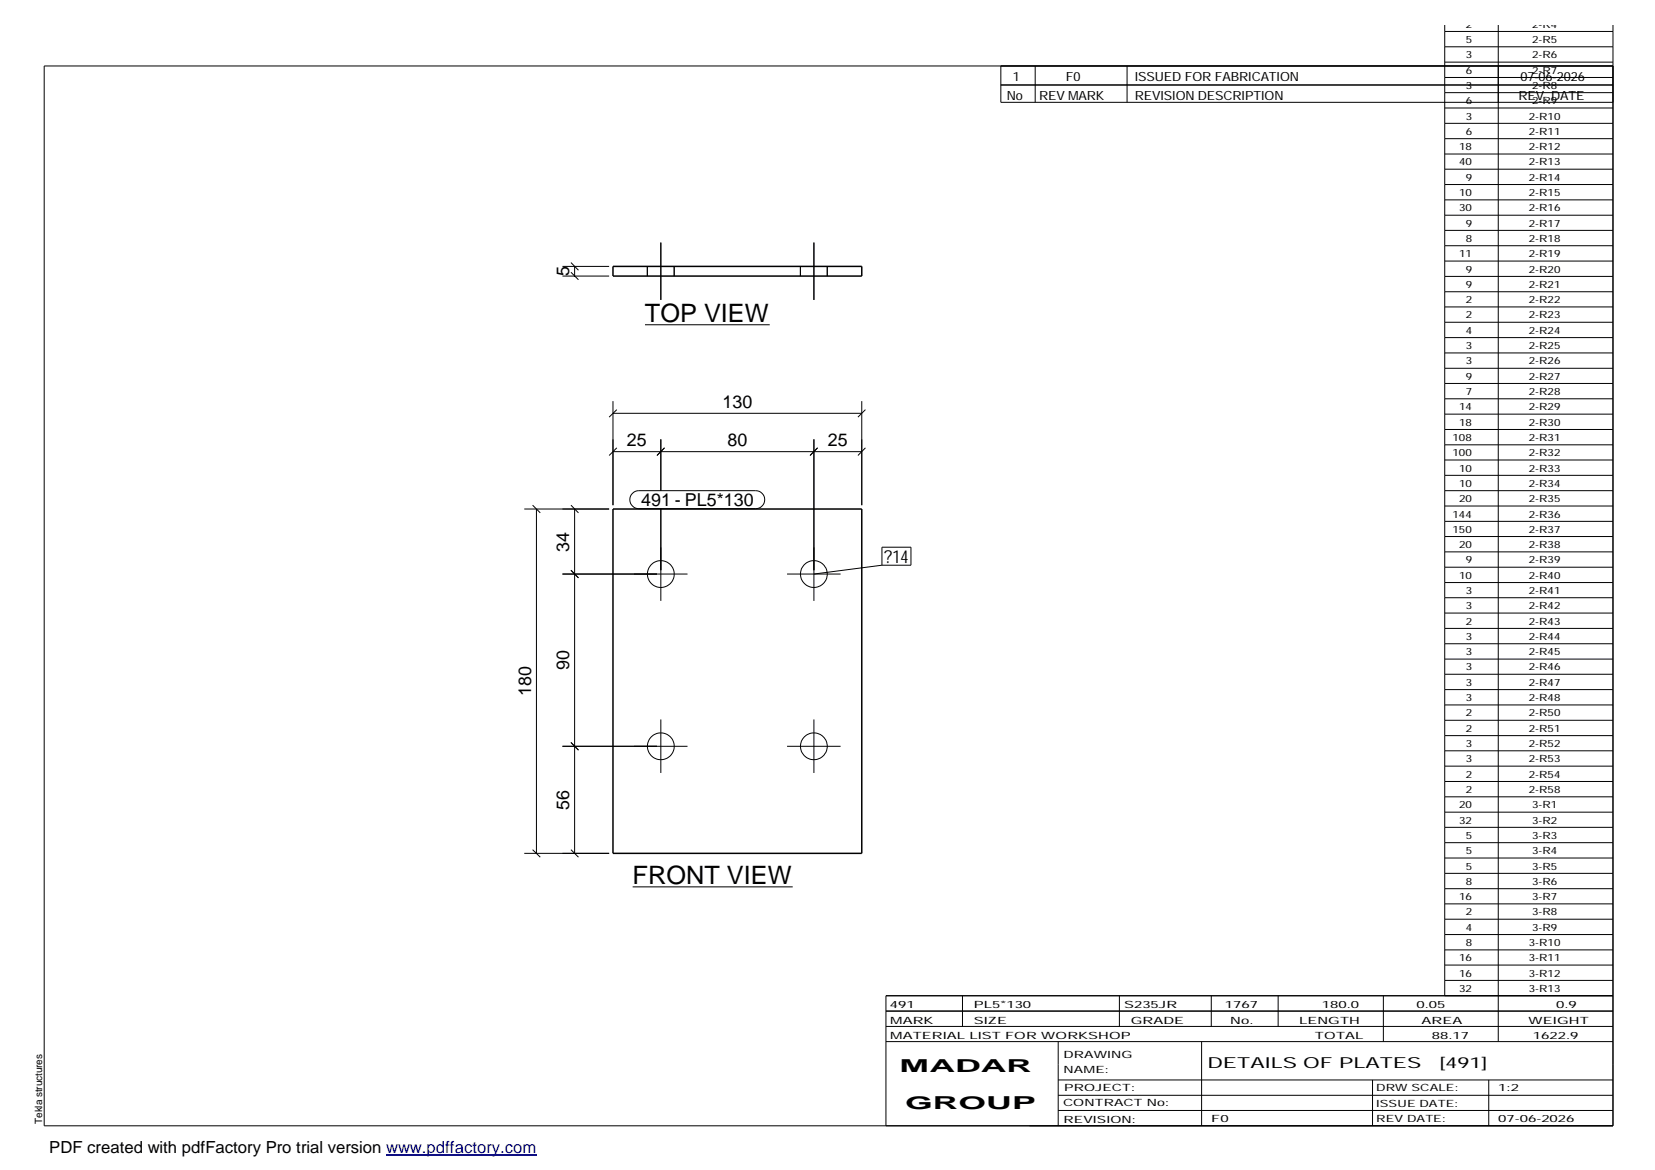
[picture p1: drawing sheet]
<svg xmlns="http://www.w3.org/2000/svg" width="420mm" height="297mm" viewBox="0 0 420 297" stroke-linecap="round" stroke-linejoin="round" font-family="sans-serif">
<g fill="none" stroke="#000" stroke-width=".25">
<path d="M254.1 16.7v9.3h155.4M262.8 16.7v9.3M286.1 16.7v9.3M366.8 8h42.7M366.8 6.3v246.5M366.8 11.9h42.7M366.8 15.8h42.7M366.8 19.7h42.7M380.4 6.3v258.1M409.5 6.3v279.5h-398.3v-269.1h398.3M254.1 21.6h155.4M366.8 23.5h42.7"/>
<path d="M366.8 27.4h42.7M366.8 31.3h42.7M366.8 35.2h42.7M366.8 39.1h42.7M366.8 43h42.7M366.8 46.8h42.7M366.8 50.7h42.7M366.8 54.6h42.7M366.8 58.5h42.7M142.8 70.1h11.8M142.8 67.6h11.8M144.9 69.1l2 1.9"/>
<path d="M144.9 66.7l2 1.9M145.9 67.6v2.5M164.3 67.6v2.5M167.8 61.6v14.5M171.2 67.6v2.5M203.2 67.6v2.5M206.6 61.6v14.5M210 67.6v2.5M366.8 62.4h42.7M366.8 66.3h42.7M366.8 70.2h42.7M366.8 74.1h42.7"/>
<path d="M366.8 77.9h42.7M163.7 82.5h31.7M366.8 81.8h42.7M366.8 85.7h42.7M366.8 89.6h42.7M366.8 93.5h42.7M366.8 97.4h42.7M155.6 104.9h63.2M155.6 101.8v26.5M155.6 114.7h63.2M156.6 104l-2 1.9M156.6 113.7l-2 1.9"/>
<path d="M167.8 111.5v13.1M168.7 113.7l-1.9 1.9M206.6 111.5v41.1M207.6 113.7l-1.9 1.9M218.8 101.8v26.5M219.7 104l-1.9 1.9M219.7 113.7l-1.9 1.9M366.8 101.2h42.7M366.8 105.1h42.7M366.8 109h42.7M366.8 112.9h42.7M366.8 116.8h42.7"/>
<path d="M133.1 129.2h21.5M135.2 128.3l2 1.9M136.2 129.2v87.4M144.9 128.3l2 1.9M145.9 129.2v87.4M160.6 125.3l.7-.6 .9-.1h29.7a2.29 2.29 0 0 1 2.2 2.3 2.29 2.29 0 0 1-2.2 2.2h-29.7a2.27 2.27 0 0 1-2.1-1.4 2.27 2.27 0 0 1 .5-2.4zM167.8 129.1v23.5M223.9 138.9h7.4v4.6h-7.4zM366.8 120.7h42.7M366.8 124.6h42.7M366.8 128.5h42.7M366.8 132.4h42.7"/>
<path d="M366.8 136.2h42.7M142.8 145.7h31.7M144.9 144.8l2 1.9M199.8 145.7h13.6M223.9 143.5l-17.3 2.2M366.8 140.1h42.7M366.8 144h42.7M366.8 147.9h42.7M366.8 151.8h42.7M366.8 155.6h42.7M366.8 159.5h42.7M366.8 163.4h42.7"/>
<path d="M366.8 167.3h42.7M366.8 171.2h42.7M366.8 175.1h42.7M366.8 179h42.7M142.8 189.5h31.7M144.9 188.5l2 1.9M167.8 182.7v13.5M199.8 189.5h13.6M206.6 182.7v13.5M366.8 182.9h42.7M366.8 186.8h42.7M366.8 190.6h42.7"/>
<path d="M366.8 194.5h42.7M366.8 198.4h42.7M133.1 216.6h21.5M135.2 215.7l2 1.9M144.9 215.7l2 1.9M366.8 202.3h42.7M366.8 206.2h42.7M366.8 210h42.7M366.8 213.9h42.7M366.8 217.8h42.7M160.6 225.2h40.7M366.8 221.7h42.7"/>
<path d="M366.8 225.6h42.7M366.8 229.5h42.7M366.8 233.4h42.7M366.8 237.3h42.7M224.9 256.7h184.6M244.3 252.8v7.8M284.2 252.8v7.8M307.5 252.8v7.8M324.5 252.8v7.8M351.2 252.8v11.6M366.8 241.2h42.7M366.8 245h42.7"/>
<path d="M366.8 248.9h42.7M409.5 252.8h-184.6v33M224.9 264.4h184.6M224.9 260.6h184.6M268.6 264.4v21.4M268.6 274.2h140.9M268.6 278.1h140.9M305.1 264.4v21.4M348.4 274.2v11.6M378 274.2v11.6M268.6 281.9h140.9"/>
<circle cx="167.8" cy="145.8" r="3.4"/>
<circle cx="206.6" cy="145.7" r="3.4"/>
<circle cx="167.8" cy="189.5" r="3.4"/>
<circle cx="206.6" cy="189.5" r="3.4"/>
</g>
<path d="M155.6 67.6h63.2v2.5h-63.2zM155.6 129.2h63.2v87.4h-63.2z" fill="none" stroke="#000" stroke-width=".38"/>
<path d="M98 293.3h38.2" fill="none" stroke="#00f" stroke-width=".3"/>
<g font-size="6.4">
<text x="163.7" y="81.7">TOP VIEW</text>
<text x="160.6" y="224.4">FRONT VIEW</text>
</g>
<g font-size="4.5">
<text x="144.5" y="70.1" transform="rotate(-90 144.5 70.1)">5</text>
<text x="183.4" y="103.5">130</text>
<text x="159.2" y="113.3">25</text>
<text x="184.7" y="113.3">80</text>
<text x="210.2" y="113.3">25</text>
<text x="162.8" y="128.6">491 - PL5*130</text>
<text x="144.5" y="140" transform="rotate(-90 144.5 140)">34</text>
<text x="224.5" y="142.9">?14</text>
<text x="144.5" y="170.1" transform="rotate(-90 144.5 170.1)">90</text>
<text x="134.8" y="176.7" transform="rotate(-90 134.8 176.7)">180</text>
<text x="144.5" y="205.6" transform="rotate(-90 144.5 205.6)">56</text>
<text x="228.4" y="272.3">MADAR</text>
<text x="229.8" y="281.6">GROUP</text>
</g>
<text font-size="4.2" x="12.5" y="292.7">PDF created with pdfFactory Pro trial version www.pdffactory.com</text>
<g font-size="3.9">
<text x="306.5" y="271.3">DETAILS OF PLATES</text>
<text x="365.4" y="271.3">[491]</text>
</g>
<g font-size="3.2">
<text x="257.1" y="20.5">1</text>
<text x="270.6" y="20.5">F0</text>
<text x="288.1" y="20.5">ISSUED FOR FABRICATION</text>
<text x="386" y="20.5">07-06-2026</text>
<text x="255.6" y="25.5">No</text>
<text x="263.8" y="25.5">REV MARK</text>
<text x="288.1" y="25.5">REVISION DESCRIPTION</text>
<text x="385.5" y="25.5">REV. DATE</text>
</g>
<g font-size="2.5">
<text x="372.1" y="7">2</text>
<text x="372.1" y="10.9">5</text>
<text x="389" y="7">2-R4</text>
<text x="389" y="10.9">2-R5</text>
<text x="372.1" y="14.8">3</text>
<text x="389" y="14.8">2-R6</text>
<text x="372.1" y="18.7">6</text>
<text x="372.1" y="22.5">3</text>
<text x="389" y="18.7">2-R7</text>
<text x="389" y="22.5">2-R8</text>
<text x="372.1" y="26.4">6</text>
<text x="389" y="26.4">2-R9</text>
<text x="372.1" y="30.3">3</text>
<text x="372.1" y="34.2">6</text>
<text x="388.1" y="30.3">2-R10</text>
<text x="388.1" y="34.2">2-R11</text>
<text x="370.4" y="38.1">18</text>
<text x="370.4" y="42">40</text>
<text x="388.1" y="38.1">2-R12</text>
<text x="388.1" y="42">2-R13</text>
<text x="372.1" y="45.9">9</text>
<text x="388.1" y="45.9">2-R14</text>
<text x="370.4" y="49.8">10</text>
<text x="370.4" y="53.7">30</text>
<text x="388.1" y="49.8">2-R15</text>
<text x="388.1" y="53.7">2-R16</text>
<text x="372.1" y="57.6">9</text>
<text x="388.1" y="57.6">2-R17</text>
<text x="370.4" y="65.3">11</text>
<text x="372.1" y="61.4">8</text>
<text x="388.1" y="61.4">2-R18</text>
<text x="388.1" y="65.3">2-R19</text>
<text x="372.1" y="69.2">9</text>
<text x="388.1" y="69.2">2-R20</text>
<text x="372.1" y="73.1">9</text>
<text x="372.1" y="76.9">2</text>
<text x="388.1" y="73.1">2-R21</text>
<text x="388.1" y="76.9">2-R22</text>
<text x="372.1" y="80.8">2</text>
<text x="388.1" y="80.8">2-R23</text>
<text x="372.1" y="84.7">4</text>
<text x="372.1" y="88.6">3</text>
<text x="388.1" y="84.7">2-R24</text>
<text x="388.1" y="88.6">2-R25</text>
<text x="372.1" y="92.5">3</text>
<text x="388.1" y="92.5">2-R26</text>
<text x="372.1" y="96.4">9</text>
<text x="372.1" y="100.3">7</text>
<text x="388.1" y="96.4">2-R27</text>
<text x="388.1" y="100.3">2-R28</text>
<text x="370.4" y="104.2">14</text>
<text x="388.1" y="104.2">2-R29</text>
<text x="368.7" y="112">108</text>
<text x="370.4" y="108.1">18</text>
<text x="388.1" y="108.1">2-R30</text>
<text x="388.1" y="112">2-R31</text>
<text x="368.7" y="115.8">100</text>
<text x="370.4" y="119.7">10</text>
<text x="388.1" y="115.8">2-R32</text>
<text x="388.1" y="119.7">2-R33</text>
<text x="370.4" y="123.6">10</text>
<text x="388.1" y="123.6">2-R34</text>
<text x="368.7" y="131.4">144</text>
<text x="370.4" y="127.5">20</text>
<text x="388.1" y="127.5">2-R35</text>
<text x="388.1" y="131.4">2-R36</text>
<text x="368.7" y="135.2">150</text>
<text x="388.1" y="135.2">2-R37</text>
<text x="370.4" y="139.1">20</text>
<text x="372.1" y="143">9</text>
<text x="388.1" y="139.1">2-R38</text>
<text x="388.1" y="143">2-R39</text>
<text x="370.4" y="146.9">10</text>
<text x="388.1" y="146.9">2-R40</text>
<text x="372.1" y="150.8">3</text>
<text x="372.1" y="154.7">3</text>
<text x="388.1" y="150.8">2-R41</text>
<text x="388.1" y="154.7">2-R42</text>
<text x="372.1" y="158.6">2</text>
<text x="388.1" y="158.6">2-R43</text>
<text x="372.1" y="162.5">3</text>
<text x="372.1" y="166.4">3</text>
<text x="388.1" y="162.5">2-R44</text>
<text x="388.1" y="166.4">2-R45</text>
<text x="372.1" y="170.2">3</text>
<text x="388.1" y="170.2">2-R46</text>
<text x="372.1" y="174.1">3</text>
<text x="372.1" y="178">3</text>
<text x="388.1" y="174.1">2-R47</text>
<text x="388.1" y="178">2-R48</text>
<text x="372.1" y="181.9">2</text>
<text x="372.1" y="185.8">2</text>
<text x="388.1" y="181.9">2-R50</text>
<text x="388.1" y="185.8">2-R51</text>
<text x="372.1" y="189.6">3</text>
<text x="388.1" y="189.6">2-R52</text>
<text x="372.1" y="193.5">3</text>
<text x="372.1" y="197.4">2</text>
<text x="388.1" y="193.5">2-R53</text>
<text x="388.1" y="197.4">2-R54</text>
<text x="372.1" y="201.3">2</text>
<text x="388.1" y="201.3">2-R58</text>
<text x="370.4" y="205.2">20</text>
<text x="370.4" y="209.1">32</text>
<text x="389" y="205.2">3-R1</text>
<text x="389" y="209.1">3-R2</text>
<text x="372.1" y="213">5</text>
<text x="389" y="213">3-R3</text>
<text x="372.1" y="216.9">5</text>
<text x="372.1" y="220.8">5</text>
<text x="389" y="216.9">3-R4</text>
<text x="389" y="220.8">3-R5</text>
<text x="372.1" y="224.6">8</text>
<text x="389" y="224.6">3-R6</text>
<text x="370.4" y="228.5">16</text>
<text x="372.1" y="232.4">2</text>
<text x="389" y="228.5">3-R7</text>
<text x="389" y="232.4">3-R8</text>
<text x="372.1" y="236.3">4</text>
<text x="389" y="236.3">3-R9</text>
<text x="370.4" y="244.1">16</text>
<text x="372.1" y="240.2">8</text>
<text x="388.1" y="240.2">3-R10</text>
<text x="388.1" y="244.1">3-R11</text>
<text x="370.4" y="247.9">16</text>
<text x="370.4" y="251.8">32</text>
<text x="388.1" y="247.9">3-R12</text>
<text x="388.1" y="251.8">3-R13</text>
<text x="225.9" y="255.9">491</text>
<text x="247.3" y="255.9">PL5*130</text>
<text x="285.4" y="255.9">S235JR</text>
<text x="310.9" y="255.9">1767</text>
<text x="335.6" y="255.9">180.0</text>
<text x="359.6" y="255.9">0.05</text>
<text x="395.1" y="255.9">0.9</text>
<text x="226" y="263.7">MATERIAL LIST FOR WORKSHOP</text>
<text x="226" y="259.9">MARK</text>
<text x="247.2" y="259.9">SIZE</text>
<text x="287.1" y="259.9">GRADE</text>
<text x="312.3" y="259.9">No.</text>
<text x="329.8" y="259.9">LENGTH</text>
<text x="333.8" y="263.7">TOTAL</text>
<text x="360.9" y="259.9">AREA</text>
<text x="363.5" y="263.7">88.17</text>
<text x="388.1" y="259.9">WEIGHT</text>
<text x="389.2" y="263.7">1622.9</text>
<text x="270" y="268.5">DRAWING</text>
<text x="270" y="272.5">NAME:</text>
<text x="269.9" y="280.9">CONTRACT No:</text>
<text x="270.2" y="277">PROJECT:</text>
<text x="349.4" y="277.1">DRW SCALE:</text>
<text x="349.4" y="281">ISSUE DATE:</text>
<text x="380.4" y="277.1">1:2</text>
<text x="10.7" y="285.4" transform="rotate(-90 10.7 285.4)">Tekla structures</text>
<text x="270" y="285">REVISION:</text>
<text x="307.5" y="284.8">F0</text>
<text x="349.4" y="284.8">REV DATE:</text>
<text x="380.4" y="284.8">07-06-2026</text>
</g>
</svg>
